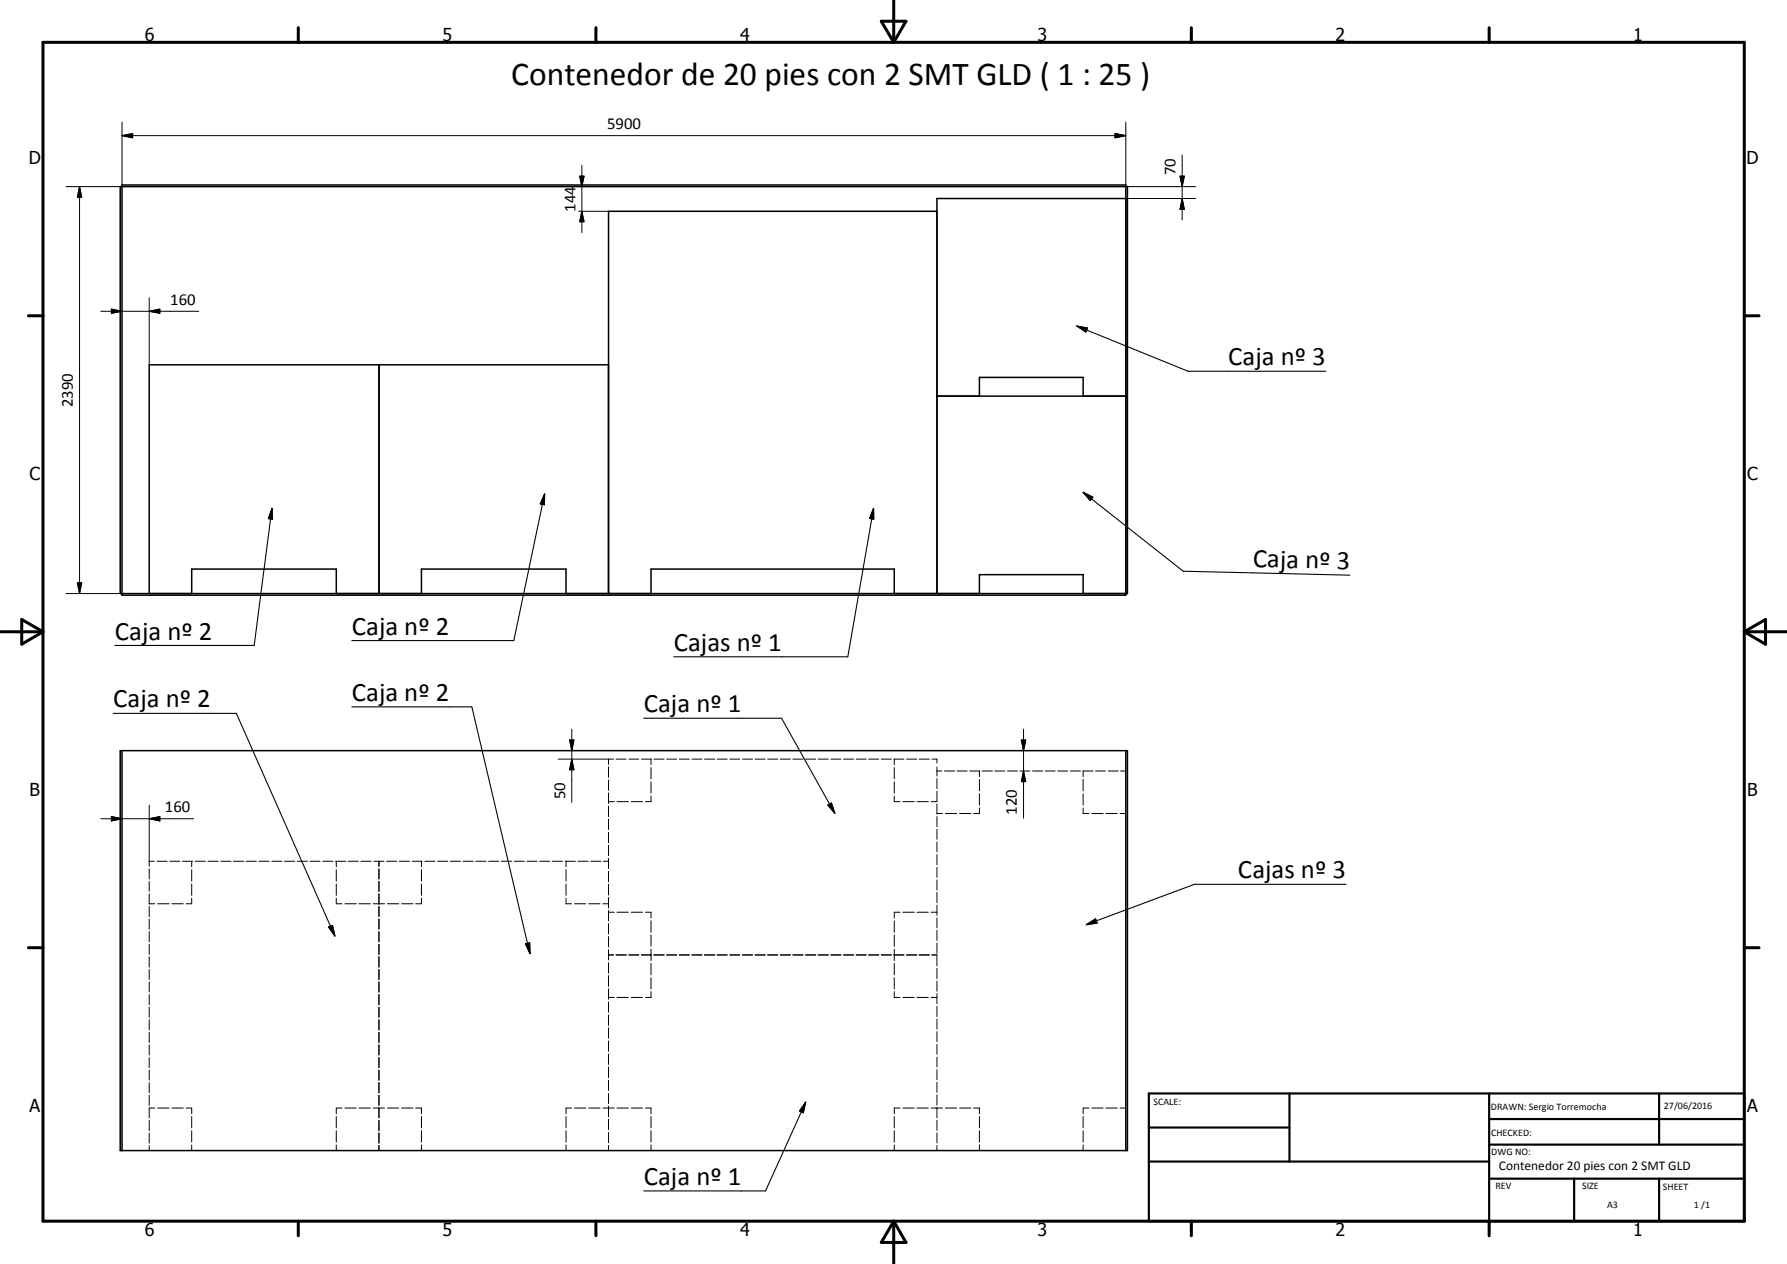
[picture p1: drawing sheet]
<svg xmlns="http://www.w3.org/2000/svg" width="420mm" height="297mm" viewBox="0 0 420 297" stroke-linecap="round" stroke-linejoin="round" font-family="sans-serif">
<g fill="none" stroke="#000" stroke-width=".35">
<path d="M28.3 43.9h236.8v95.6h-236.8zM28.7 43.5h236v96.4h-236zM220.3 49.7h-77.2v89.8M264.7 46.7h-44.4v92.8M89.1 85.7v53.8M143.1 85.7h-108v53.8M220.3 93.1h44.4M230.3 93.1v-4.4h24.4v4.4M45.1 139.5v-5.8h34v5.8M99.1 139.5v-5.8h34v5.8M153.1 139.5v-5.8h57.2v5.8M230.3 139.5v-4.5h24.4v4.5"/>
<path d="M28.3 176.4h236.8v94h-236.8zM28.7 176.4v94M264.7 176.4v94"/>
</g>
<g fill="none" stroke="#000" stroke-width=".24">
<path d="M28.7 31.9l2.5-.5v1zM28.7 31.9h236M28.7 28.7v15.2h-13.2M136.8 38.9v15.8M262.2 31.4l2.5 .5-2.5 .5zM264.7 28.7v15.2h16.4M277.9 36.4v15.3M18.7 43.9l.5 2.5h-1zM18.7 43.9v95.6M136 49.7h7.1M136.3 41.4h1l-.5 2.5zM136.8 49.7l.5 2.4h-1z"/>
<path d="M264.7 46.7h16.4M277.4 41.4h1.1l-.6 2.5zM277.9 46.7l.6 2.5h-1.1zM23.7 73.2h23M26.2 72.6l2.5 .6-2.5 .4zM35.1 73.2l2.5-.6v1zM35.1 70v15.7M15.5 139.5h13.2M18.2 136.9h1l-.5 2.6zM131.3 178.4h13M133.9 173.9h1l-.5 2.5zM134.4 178.4l.5 2.5h-1z"/>
<path d="M134.4 171.4v17.2M143.1 178.4v1.2M144.9 178.4h2.3M147.9 178.4h2.3M150.8 178.4h2.4M153.1 178.4v1.3M153.7 178.4h2.5M156.7 178.4h2.4M159.7 178.4h2.4M162.7 178.4h2.3M165.6 178.4h2.5M168.6 178.4h2.4"/>
<path d="M171.6 178.4h2.3M174.6 178.4h2.3M177.5 178.4h2.4M180.5 178.4h2.4M183.5 178.4h2.3M186.4 178.4h2.4M189.4 178.4h2.4M192.4 178.4h2.4M195.4 178.4h2.3M198.3 178.4h2.4M201.3 178.4h2.4M204.2 178.4h2.4"/>
<path d="M207.2 178.4h2.4M210.2 178.4h2.3M210.3 178.4v1.3M213.1 178.4h2.4M216.1 178.4h2.4M219.1 178.4h1.2v.9M240.1 173.9h1.1l-.5 2.5zM240.7 171.4v20.9M23.7 192.4h21.8M26.2 191.9l2.5 .5-2.5 .5zM35.1 192.4l2.5-.5v1zM35.1 189.2v14.4"/>
<path d="M143.1 180.2v2.5M143.1 183.3v2.5M143.1 186.4v2.4M143.1 189.4v2.5M143.1 192.5v2.4M143.1 195.6v2.4M143.1 198.6v2.5M143.1 188.4h1.3M145.1 188.4h2.6M148.4 188.4h2.7M153.1 180.4v2.6M153.1 183.7v2.7"/>
<path d="M153.1 187.1v1.3h-1.3M210.3 180.4v2.6M210.3 183.7v2.7M210.3 187.1v1.3h1.3M212.3 188.4h2.7M215.6 188.4h2.7M218.9 188.4h1.4M220.3 180.3v2.1M220.3 183v2.3M220.3 185.9v2.4M220.3 188.9v2.4M220.3 191.9v2.4"/>
<path d="M220.3 194.9v2.3M220.3 197.9v2.3M220.3 191.2h1.3M220.3 181.2h1.2M222.1 181.2h2.3M222.3 191.2h2.6M225 181.2h2.4M225.6 191.2h2.7M228 181.2h2.3v1.3M230.3 183.2v2.6M230.3 186.5v2.7M230.3 189.9v1.3h-1.4"/>
<path d="M230.9 181.2h2.4M233.9 181.2h2.4M236.9 181.2h2.3M239.8 181.2h2.4M240.7 181.2l.5 2.5h-1.1zM242.8 181.2h2.3M245.7 181.2h2.4M248.7 181.2h2.4M251.7 181.2h2.3M254.6 181.2h2.4M254.7 181.2v1.3M254.7 183.2v2.6"/>
<path d="M254.7 186.5v2.7M254.7 189.9v1.3h1.3M256.7 191.2h2.7M257.6 181.2h2.3M260 191.2h2.7M260.6 181.2h2.3M263.3 191.2h1.4M263.5 181.2h1.2M35.1 212.4h1.3M35.1 202.4h1.2M35.1 204.2v2.3M35.1 207.1v2.4"/>
<path d="M35.1 210.1v2.4M35.1 213v2.4M35.1 216v2.4M35.1 218.9v2.4M36.9 202.4h2.4M37.1 212.4h2.6M39.9 202.4h2.4M40.4 212.4h2.7M42.9 202.4h2.4M45.1 211.1v1.3h-1.3M45.1 202.4v1.3M45.1 204.4v2.7"/>
<path d="M45.1 207.7v2.7M45.9 202.4h2.4M48.9 202.4h2.4M51.9 202.4h2.4M54.9 202.4h2.4M57.9 202.4h2.4M60.9 202.4h2.4M63.9 202.4h2.4M66.9 202.4h2.4M69.9 202.4h2.4M72.9 202.4h2.4M75.9 202.4h2.4"/>
<path d="M78.9 202.4h2.4M79.1 211.1v1.3h1.3M79.1 202.4v1.3M79.1 204.4v2.7M79.1 207.7v2.7M81.1 212.4h2.7M81.9 202.4h2.4M84.4 212.4h2.7M84.9 202.4h2.4M87.7 212.4h2.7M87.9 202.4h2.4M89.1 202.4v1.2"/>
<path d="M89.1 204.2v2.3M89.1 207.1v2.4M89.1 210.1v2.4M89.1 213v2.4M89.1 216v2.4M89.1 218.9v2.4M90.9 202.4h2.4M91.1 212.4h2.7M93.9 202.4h2.4M94.4 212.4h2.7M96.9 202.4h2.4M99.1 202.4v1.3"/>
<path d="M99.1 204.4v2.7M99.1 207.7v2.7M99.1 211.1v1.3h-1.4M99.9 202.4h2.4M102.9 202.4h2.4M105.9 202.4h2.4M108.9 202.4h2.4M111.9 202.4h2.4M114.9 202.4h2.4M117.9 202.4h2.4M120.9 202.4h2.4M123.9 202.4h2.4"/>
<path d="M126.9 202.4h2.4M129.9 202.4h2.4M132.9 202.4h2.4M133.1 202.4v1.3M133.1 204.4v2.7M133.1 207.7v2.7M133.1 211.1v1.3h1.3M135.1 212.4h2.6M135.9 202.4h2.4M138.4 212.4h2.7M138.9 202.4h2.4M141.8 212.4h1.3"/>
<path d="M141.9 202.4h1.2M143.1 201.7v2.4M143.1 204.8v2.4M143.1 207.8v2.5M143.1 210.9v2.5M143.1 214v2.4M143.1 217v2.5M143.1 214.4h1.3M145.1 214.4h2.6M148.4 214.4h2.7M151.8 214.4h1.3v1.3M153.1 216.4v2.7"/>
<path d="M153.1 219.7v2.7M210.3 216.4v2.7M210.3 219.7v2.7M211.6 214.4h-1.3v1.3M212.3 214.4h2.7M215.6 214.4h2.7M218.9 214.4h1.4M220.3 200.8v2.4M220.3 203.8v2.4M220.3 206.8v2.4M220.3 209.7v2.4M220.3 212.7v2.4"/>
<path d="M220.3 215.7v2.4M220.3 218.7v2.3M35.1 221.9v2.4M35.1 224.8v2.4M35.1 227.8v2.4M35.1 230.8v2.3M35.1 233.7v2.4M35.1 236.7v2.4M35.1 239.6v2.4M89.1 221.9v2.4M89.1 224.8v2.4M89.1 227.8v2.4"/>
<path d="M89.1 230.8v2.3M89.1 233.7v2.4M89.1 236.7v2.4M89.1 239.6v2.4M143.1 234.4h1.3M143.1 220.1v2.4M143.1 223.2v2.4M143.1 226.2v2.5M143.1 229.3v2.5M143.1 232.4v2.4M143.1 235.5v2.4M143.1 238.5v2.5"/>
<path d="M143.1 224.4h1.2M144.9 224.4h2.3M145.1 234.4h2.6M147.9 224.4h2.3M148.4 234.4h2.7M150.8 224.4h2.4M153.1 233v1.4h-1.3M153.1 223.1v2.6M153.1 226.4v2.7M153.1 229.7v2.7M153.7 224.4h2.5M156.7 224.4h2.4"/>
<path d="M159.7 224.4h2.4M162.7 224.4h2.3M165.6 224.4h2.5M168.6 224.4h2.4M171.6 224.4h2.3M174.6 224.4h2.3M177.5 224.4h2.4M180.5 224.4h2.4M183.5 224.4h2.3M186.4 224.4h2.4M189.4 224.4h2.4M192.4 224.4h2.4"/>
<path d="M195.4 224.4h2.3M198.3 224.4h2.4M201.3 224.4h2.4M204.2 224.4h2.4M207.2 224.4h2.4M210.2 224.4h2.3M210.3 233v1.4h1.3M210.3 223.1v2.6M210.3 226.4v2.7M210.3 229.7v2.7M212.3 234.4h2.7M213.1 224.4h2.4"/>
<path d="M215.6 234.4h2.7M216.1 224.4h2.4M218.9 234.4h1.4M219.1 224.4h1.2M220.3 221.6v2.4M220.3 224.6v2.4M220.3 227.6v2.4M220.3 230.5v2.4M220.3 233.5v2.4M220.3 236.5v2.4M220.3 239.5v2.4M35.1 242.6v2.4"/>
<path d="M35.1 245.5v2.4M35.1 248.5v2.4M35.1 251.5v2.3M35.1 254.4v2.4M35.1 257.4v2.4M89.1 242.6v2.4M89.1 245.5v2.4M89.1 248.5v2.4M89.1 251.5v2.3M89.1 254.4v2.4M89.1 257.4v2.4M143.1 241.6v2.4"/>
<path d="M143.1 244.6v2.5M143.1 247.7v2.4M143.1 250.7v2.5M143.1 253.8v2.5M143.1 256.9v2.4M143.1 260v2.4M220.3 242.4v2.4M220.3 245.4v2.4M220.3 248.4v2.3M220.3 251.4v2.3M220.3 254.3v2.4M220.3 257.3v2.4"/>
<path d="M35.1 260.4h1.3M35.1 260.3v2.4M35.1 263.3v2.4M35.1 266.2v2.4M35.1 269.2v1.2M37.1 260.4h2.6M40.4 260.4h2.7M43.8 260.4h1.3v1.3M45.1 262.4v2.6M45.1 265.7v2.7M45.1 269.1v1.3M79.1 262.4v2.6"/>
<path d="M79.1 265.7v2.7M79.1 269.1v1.3M80.4 260.4h-1.3v1.3M81.1 260.4h2.7M84.4 260.4h2.7M87.7 260.4h2.7M89.1 260.3v2.4M89.1 263.3v2.4M89.1 266.2v2.4M89.1 269.2v1.2M91.1 260.4h2.7M94.4 260.4h2.7"/>
<path d="M97.7 260.4h1.4v1.3M99.1 262.4v2.6M99.1 265.7v2.7M99.1 269.1v1.3M133.1 262.4v2.6M133.1 265.7v2.7M133.1 269.1v1.3M134.4 260.4h-1.3v1.3M135.1 260.4h2.6M138.4 260.4h2.7M141.8 260.4h2.6M143.1 263v2.5"/>
<path d="M143.1 266.1v2.4M143.1 269.2v1.2M145.1 260.4h2.6M148.4 260.4h2.7M151.8 260.4h1.3v1.3M153.1 262.4v2.6M153.1 265.7v2.7M153.1 269.1v1.3M210.3 262.4v2.6M210.3 265.7v2.7M210.3 269.1v1.3M211.6 260.4h-1.3v1.3"/>
<path d="M212.3 260.4h2.7M215.6 260.4h2.7M218.9 260.4h2.7M220.3 260.3v2.4M220.3 263.3v2.3M220.3 266.2v2.4M220.3 269.2v1.2M222.3 260.4h2.6M225.6 260.4h2.7M228.9 260.4h1.4v1.3M230.3 262.4v2.6M230.3 265.7v2.7"/>
<path d="M230.3 269.1v1.3M254.7 262.4v2.6M254.7 265.7v2.7M254.7 269.1v1.3M256 260.4h-1.3v1.3M256.7 260.4h2.7M260 260.4h2.7M263.3 260.4h1.4"/>
</g>
<g fill="none" stroke="#000" stroke-width=".71">
<path d="M10.1 9.9h400v277.1h-400zM70.1 6.5v3.4M140.1 6.5v3.4M207.2 5h5.8l-2.9 4.9zM210.1 0v9.9M280.1 6.5v3.4M350.1 6.5v3.4M6.7 74.2h3.4M410.1 74.2h3.5M.1 148.5h10M5.1 145.6l5 2.9-5 2.9zM410.1 148.5h10"/>
<path d="M410.1 148.5l5-2.9v5.8zM6.7 222.7h3.4M410.1 222.7h3.5M70.1 287v3.4M140.1 287v3.4M210.1 287v10M210.1 287l2.9 5h-5.8zM280.1 287v3.4M350.1 287v3.4"/>
</g>
<path d="M270.1 257h140v30h-140zM303.2 257v16M350.1 257v30M390.1 257v12M270.1 265h33.1M270.1 273h80M350.1 277h60M350.1 269h60M350.1 263h60M370.1 277v10M390.1 277v10" fill="none" stroke="#000" stroke-width=".51"/>
<g fill="#000">
<path d="M28.7 31.9l2.5-.5v1zM262.2 31.4l2.5 .5-2.5 .5zM18.7 43.9l.5 2.5h-1zM136.3 41.4h1l-.5 2.5zM136.8 49.7l.5 2.4h-1zM277.4 41.4h1.1l-.6 2.5zM277.9 46.7l.6 2.5h-1.1zM26.2 72.6l2.5 .6-2.5 .4zM35.1 73.2l2.5-.6v1zM253.2 76.6l2.5 .5-.4 .9zM128 116.1v2.5l-1-.2zM254.7 115.7l2.3 1.1-.7 .8z"/>
<path d="M18.2 136.9h1l-.5 2.6zM64 119.5l.1 2.5-1-.1zM205.4 119.5v2.5l-.9-.2zM133.9 173.9h1l-.5 2.5zM240.1 173.9h1.1l-.5 2.5zM26.2 191.9l2.5 .5-2.5 .5zM35.1 192.4l2.5-.5v1zM134.4 178.4l.5 2.5h-1zM194.6 189.2l.9-.5 .8 2.4zM240.7 181.2l.5 2.5h-1.1zM77.2 217.8l1-.3 .5 2.5zM255.4 217.3l2.2-1.4 .4 1z"/>
<path d="M123.6 221.8l.9-.2 .1 2.5zM189.4 259l-.5 2.5-.9-.4z"/>
</g>
<g fill="none" stroke="#000" stroke-width=".25">
<path d="M253.2 76.6l2.5 .5-.4 .9zM253.2 76.6l26.1 10.6h32.4M64 119.5l.1 2.5-1-.1zM64 119.5l-4.2 32.2h-32.8M128 116.1v2.5l-1-.2zM128 116.1l-7.2 34.4h-38.1M205.4 119.5v2.5l-.9-.2zM205.4 119.5l-6.1 34.8h-40.9M254.7 115.7l2.3 1.1-.7 .8zM254.7 115.7l23.5 18.5 39.2 1M26.6 167.6h29l23.1 52.4M82.7 166.1h28.2l13.7 58"/>
<path d="M151.4 168.8h32.4l12.5 22.3M194.6 189.2l.9-.5 .8 2.4zM77.2 217.8l1-.3 .5 2.5zM255.4 217.3l2.2-1.4 .4 1zM316.5 207.8h-35.7l-25.4 9.5M123.6 221.8l.9-.2 .1 2.5zM189.4 259l-.5 2.5-.9-.4zM189.4 259l-9.4 20.9h-28.6"/>
</g>
<text font-size="7.9" x="120.2" y="20">Contenedor de 20 pies con 2 SMT GLD ( 1 : 25 )</text>
<g font-size="6.3">
<text x="288.8" y="85.9">Caja nº 3</text>
<text x="294.5" y="133.3" transform="rotate(1 294.5 133.3)">Caja nº 3</text>
<text x="82.7" y="149.1">Caja nº 2</text>
<text x="27" y="150.3">Caja nº 2</text>
<text x="158.4" y="153">Cajas nº 1</text>
<text x="26.6" y="166.2">Caja nº 2</text>
<text x="82.7" y="164.7">Caja nº 2</text>
<text x="151.4" y="167.4">Caja nº 1</text>
<text x="291.1" y="206.4">Cajas nº 3</text>
<text x="151.4" y="278.5">Caja nº 1</text>
</g>
<g font-size="4.2">
<text x="34" y="9.6">6</text>
<text x="104" y="9.6">5</text>
<text x="174" y="9.6">4</text>
<text x="244" y="9.6">3</text>
<text x="314" y="9.6">2</text>
<text x="384" y="9.6">1</text>
<text x="6.8" y="38.7">D</text>
<text x="410.6" y="38.7">D</text>
<text x="7" y="112.9">C</text>
<text x="410.8" y="112.9">C</text>
<text x="7" y="187.1">B</text>
<text x="410.8" y="187.1">B</text>
<text x="7" y="261.4">A</text>
<text x="410.8" y="261.4">A</text>
<text x="34" y="290.4">6</text>
<text x="104" y="290.4">5</text>
<text x="174" y="290.4">4</text>
<text x="244" y="290.4">3</text>
<text x="314" y="290.4">2</text>
<text x="384" y="290.4">1</text>
</g>
<g font-size="3.9">
<text x="142.7" y="30.3">5900</text>
<text x="276.4" y="41.2" transform="rotate(-90 276.4 41.2)">70</text>
<text x="135.3" y="49.8" transform="rotate(-90 135.3 49.8)">144</text>
<text x="40" y="71.6">160</text>
<text x="17.1" y="95.7" transform="rotate(-90 17.1 95.7)">2390</text>
<text x="38.8" y="190.8">160</text>
<text x="132.9" y="187.8" transform="rotate(-90 132.9 187.8)">50</text>
<text x="239.1" y="191.5" transform="rotate(-90 239.1 191.5)">120</text>
</g>
<text font-size="3.1" x="352.4" y="275">Contenedor 20 pies con 2 SMT GLD</text>
<g font-size="2.4">
<text x="271.2" y="259.7">SCALE:</text>
<text x="350.6" y="260.8">DRAWN: Sergio Torremocha</text>
<text x="391.2" y="260.6">27/06/2016</text>
<text x="350.6" y="267">CHECKED:</text>
<text x="350.6" y="271.4">DWG NO:</text>
<text x="351.6" y="279.3">REV</text>
<text x="372" y="279.4">SIZE</text>
<text x="391" y="279.6">SHEET</text>
<text x="377.9" y="283.8">A3</text>
<text x="398.3" y="283.8">1 /1</text>
</g>
</svg>
